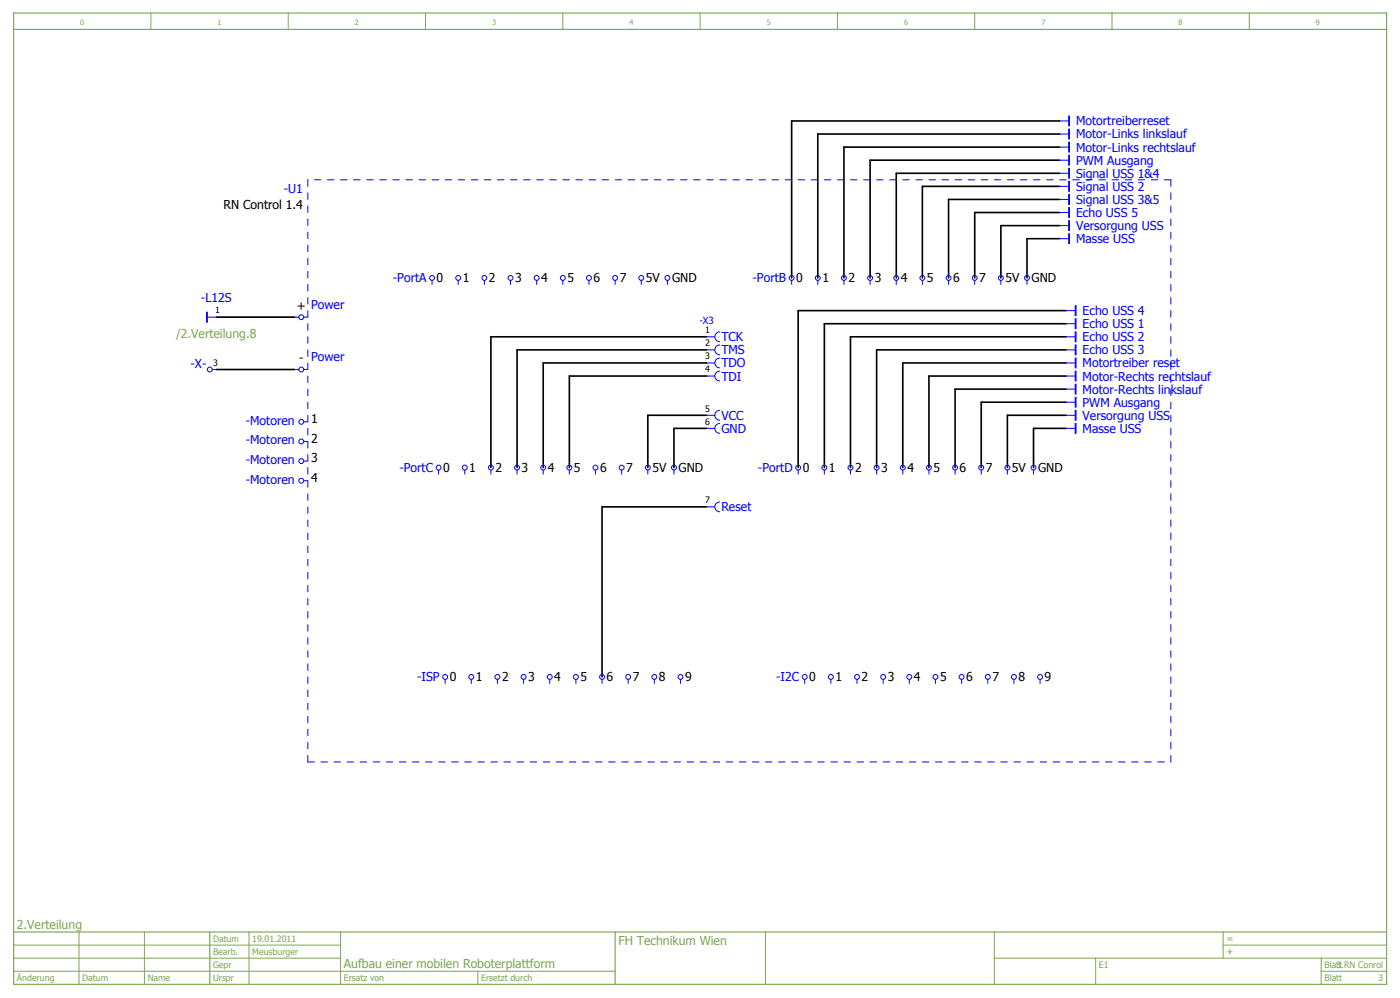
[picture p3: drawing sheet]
<svg xmlns="http://www.w3.org/2000/svg" width="428mm" height="305mm" viewBox="0 0 428 305" stroke-linecap="round" stroke-linejoin="round" font-family="sans-serif">
<g fill="none" stroke="#7ca552" stroke-width=".31">
<path d="M46.2 4v5M88.2 4v5M130.2 4v5M172.2 4v5M214.2 4v5M256.2 4v5M298.2 4v5M340.2 4v5M382.2 4v5M4.2 297h184M4.2 293h100M4.2 289h100"/>
<path d="M24.2 285v16M44.2 285v16M76.2 285v16M104.2 285v16M146.2 297v4M234.2 285v16M304.2 293h120M304.2 285v16M335.2 293v8M374.2 289h50M374.2 285v8M404.2 297h20"/>
<path d="M404.2 293v8"/>
</g>
<path d="M4.2 9h420M4.2 4h420v297h-420zM4.2 285h420M64.2 285v16M188.2 285v16" fill="none" stroke="#7ca552" stroke-width=".35"/>
<path d="M66.2 97h24M66.2 113h24" fill="none" stroke="#f00" stroke-width=".31"/>
<g fill="none" stroke="#000" stroke-width=".5">
<path d="M324.2 37h-82v48M324.2 41h-74v44M324.2 45h-66v40M324.2 49h-58v36M324.2 53h-50v32M324.2 57h-42v28M324.2 61h-34v24M324.2 65h-26v20M324.2 69h-18v16M324.2 73h-10v12M66.2 97h24M326.2 95h-82v48"/>
<path d="M326.2 99h-74v44M66.2 113h24M216.2 103h-66v40M216.2 107h-58v36M216.2 111h-50v32M216.2 115h-42v28M326.2 103h-66v40M326.2 107h-58v36M326.2 111h-50v32M326.2 115h-42v28M326.2 119h-34v24M216.2 127h-18v16"/>
<path d="M216.2 131h-10v12M326.2 123h-26v20M326.2 127h-18v16M326.2 131h-10v12M216.2 155h-32v52"/>
</g>
<g fill="none" stroke="#00f" stroke-width=".31">
<path d="M324.2 37h2.7M324.2 57h2.7M324.2 53h2.7M324.2 49h2.7M324.2 41h2.7M324.2 45h2.7M324.2 73h2.7M324.2 69h2.7M324.2 65h2.7M324.2 61h2.7M63.4 97h2.8M90.2 97h1.2"/>
<path d="M92.9 97h1.3M132.2 85.7v1.3M140.2 85.7v1.3M148.2 85.7v1.3M156.2 85.7v1.3M164.2 85.7v1.3M172.2 85.7v1.3M180.2 85.7v1.3M188.2 85.7v1.3M196.2 85.7v1.3M204.2 85.7v1.3M242.2 85.7v1.3"/>
<path d="M250.2 85.7v1.3M258.2 85.7v1.3M266.2 85.7v1.3M274.2 85.7v1.3M282.2 85.7v1.3M290.2 85.7v1.3M298.2 85.7v1.3M306.2 85.7v1.3M314.2 85.7v1.3M326.2 99h2.7M326.2 95h2.7M64.9 113h1.3"/>
<path d="M90.2 113h1.2M92.9 113h1.3M216.2 115h2.5M216.2 111h2.5M216.2 107h2.5M216.2 103h2.5M220.2 101.5a1.5 1.5 0 0 0-1.5 1.5 1.5 1.5 0 0 0 1.5 1.5M220.2 105.5a1.5 1.5 0 0 0-1.5 1.5 1.5 1.5 0 0 0 1.5 1.5M220.2 109.5a1.5 1.5 0 0 0-1.5 1.5 1.5 1.5 0 0 0 1.5 1.5M220.2 113.5a1.5 1.5 0 0 0-1.5 1.5 1.5 1.5 0 0 0 1.5 1.5M326.2 119h2.7M326.2 115h2.7"/>
<path d="M326.2 111h2.7M326.2 107h2.7M326.2 103h2.7M92.9 129h1.3M92.9 135h1.3M216.2 131h2.5M216.2 127h2.5M220.2 125.5a1.5 1.5 0 0 0-1.5 1.5 1.5 1.5 0 0 0 1.5 1.5M220.2 129.5a1.5 1.5 0 0 0-1.5 1.5 1.5 1.5 0 0 0 1.5 1.5M326.2 131h2.7M326.2 127h2.7M326.2 123h2.7"/>
<path d="M92.9 147h1.3M92.9 141h1.3M134.2 143.7v1.3M142.2 143.7v1.3M150.2 143.7v1.3M158.2 143.7v1.3M166.2 143.7v1.3M174.2 143.7v1.3M182.2 143.7v1.3M190.2 143.7v1.3M198.2 143.7v1.3M206.2 143.7v1.3"/>
<path d="M216.2 155h2.5M220.2 153.5a1.5 1.5 0 0 0-1.5 1.5 1.5 1.5 0 0 0 1.5 1.5M244.2 143.7v1.3M252.2 143.7v1.3M260.2 143.7v1.3M268.2 143.7v1.3M276.2 143.7v1.3M284.2 143.7v1.3M292.2 143.7v1.3M300.2 143.7v1.3M308.2 143.7v1.3M316.2 143.7v1.3"/>
<path d="M136.2 207.7v1.3M144.2 207.7v1.3M152.2 207.7v1.3M160.2 207.7v1.3M168.2 207.7v1.3M176.2 207.7v1.3M184.2 207.7v1.3M192.2 207.7v1.3M200.2 207.7v1.3M208.2 207.7v1.3M246.2 207.7v1.3M254.2 207.7v1.3"/>
<path d="M262.2 207.7v1.3M270.2 207.7v1.3M278.2 207.7v1.3M286.2 207.7v1.3M294.2 207.7v1.3M302.2 207.7v1.3M310.2 207.7v1.3M318.2 207.7v1.3"/>
<circle cx="92.2" cy="97" r=".75"/>
<circle cx="132.2" cy="85" r=".75"/>
<circle cx="140.2" cy="85" r=".75"/>
<circle cx="148.2" cy="85" r=".75"/>
<circle cx="156.2" cy="85" r=".75"/>
<circle cx="164.2" cy="85" r=".75"/>
<circle cx="172.2" cy="85" r=".75"/>
<circle cx="180.2" cy="85" r=".75"/>
<circle cx="188.2" cy="85" r=".75"/>
<circle cx="196.2" cy="85" r=".75"/>
<circle cx="204.2" cy="85" r=".75"/>
<circle cx="242.2" cy="85" r=".75"/>
<circle cx="250.2" cy="85" r=".75"/>
<circle cx="258.2" cy="85" r=".75"/>
<circle cx="266.2" cy="85" r=".75"/>
<circle cx="274.2" cy="85" r=".75"/>
<circle cx="282.2" cy="85" r=".75"/>
<circle cx="290.2" cy="85" r=".75"/>
<circle cx="298.2" cy="85" r=".75"/>
<circle cx="306.2" cy="85" r=".75"/>
<circle cx="314.2" cy="85" r=".75"/>
<circle cx="64.2" cy="113" r=".75"/>
<circle cx="92.2" cy="113" r=".75"/>
<circle cx="92.2" cy="129" r=".75"/>
<circle cx="92.2" cy="135" r=".75"/>
<circle cx="92.2" cy="147" r=".75"/>
<circle cx="92.2" cy="141" r=".75"/>
<circle cx="134.2" cy="143" r=".75"/>
<circle cx="142.2" cy="143" r=".75"/>
<circle cx="150.2" cy="143" r=".75"/>
<circle cx="158.2" cy="143" r=".75"/>
<circle cx="166.2" cy="143" r=".75"/>
<circle cx="174.2" cy="143" r=".75"/>
<circle cx="182.2" cy="143" r=".75"/>
<circle cx="190.2" cy="143" r=".75"/>
<circle cx="198.2" cy="143" r=".75"/>
<circle cx="206.2" cy="143" r=".75"/>
<circle cx="244.2" cy="143" r=".75"/>
<circle cx="252.2" cy="143" r=".75"/>
<circle cx="260.2" cy="143" r=".75"/>
<circle cx="268.2" cy="143" r=".75"/>
<circle cx="276.2" cy="143" r=".75"/>
<circle cx="284.2" cy="143" r=".75"/>
<circle cx="292.2" cy="143" r=".75"/>
<circle cx="300.2" cy="143" r=".75"/>
<circle cx="308.2" cy="143" r=".75"/>
<circle cx="316.2" cy="143" r=".75"/>
<circle cx="136.2" cy="207" r=".75"/>
<circle cx="144.2" cy="207" r=".75"/>
<circle cx="152.2" cy="207" r=".75"/>
<circle cx="160.2" cy="207" r=".75"/>
<circle cx="168.2" cy="207" r=".75"/>
<circle cx="176.2" cy="207" r=".75"/>
<circle cx="184.2" cy="207" r=".75"/>
<circle cx="192.2" cy="207" r=".75"/>
<circle cx="200.2" cy="207" r=".75"/>
<circle cx="208.2" cy="207" r=".75"/>
<circle cx="246.2" cy="207" r=".75"/>
<circle cx="254.2" cy="207" r=".75"/>
<circle cx="262.2" cy="207" r=".75"/>
<circle cx="270.2" cy="207" r=".75"/>
<circle cx="278.2" cy="207" r=".75"/>
<circle cx="286.2" cy="207" r=".75"/>
<circle cx="294.2" cy="207" r=".75"/>
<circle cx="302.2" cy="207" r=".75"/>
<circle cx="310.2" cy="207" r=".75"/>
<circle cx="318.2" cy="207" r=".75"/>
</g>
<g fill="#00f" stroke="#00f" stroke-width=".31">
<path d="M63.2 95.5h.2v3h-.2z"/>
<path d="M328.9 129.5h.3v3h-.3z"/>
<path d="M328.9 125.5h.3v3h-.3z"/>
<path d="M328.9 121.5h.3v3h-.3z"/>
<path d="M328.9 117.5h.3v3h-.3z"/>
<path d="M328.9 113.5h.3v3h-.3z"/>
<path d="M328.9 109.5h.3v3h-.3z"/>
<path d="M328.9 105.5h.3v3h-.3z"/>
<path d="M328.9 101.5h.3v3h-.3z"/>
<path d="M328.9 97.5h.3v3h-.3z"/>
<path d="M328.9 93.5h.3v3h-.3z"/>
<path d="M326.9 71.5h.3v3h-.3z"/>
<path d="M326.9 67.5h.3v3h-.3z"/>
<path d="M326.9 63.5h.3v3h-.3z"/>
<path d="M326.9 59.5h.3v3h-.3z"/>
<path d="M326.9 55.5h.3v3h-.3z"/>
<path d="M326.9 51.5h.3v3h-.3z"/>
<path d="M326.9 47.5h.3v3h-.3z"/>
<path d="M326.9 35.5h.3v3h-.3z"/>
<path d="M326.9 39.5h.3v3h-.3z"/>
<path d="M326.9 43.5h.3v3h-.3z"/>
</g>
<path d="M94.2 55v178M358.2 55h-264M94.2 233h264M358.2 233v-178" fill="none" stroke="#00f" stroke-width=".31" stroke-dasharray="2 2"/>
<g font-size="3.7" fill="#00f">
<text x="329.2" y="38.3">Motortreiberreset</text>
<text x="329.2" y="42.3">Motor-Links linkslauf</text>
<text x="329.2" y="46.3">Motor-Links rechtslauf</text>
<text x="329.2" y="50.3">PWM Ausgang</text>
<text x="86.8" y="59">-U1</text>
<text x="329.2" y="58.3">Signal USS 2</text>
<text x="329.2" y="54.3">Signal USS 1&amp;4</text>
<text x="329.2" y="62.3">Signal USS 3&amp;5</text>
<text x="329.2" y="70.3">Versorgung USS</text>
<text x="329.2" y="66.3">Echo USS 5</text>
<text x="329.2" y="74.3">Masse USS</text>
<text x="120.2" y="86.3">-PortA</text>
<text x="230.2" y="86.3">-PortB</text>
<text x="61.5" y="92.2">-L12S</text>
<text x="95.2" y="94.3">Power</text>
<text x="331.2" y="100.3">Echo USS 1</text>
<text x="331.2" y="96.3">Echo USS 4</text>
<text x="220.7" y="104.3">TCK</text>
<text x="331.2" y="104.3">Echo USS 2</text>
<text x="58.3" y="112.5">-X-</text>
<text x="95.2" y="110.3">Power</text>
<text x="220.7" y="108.3">TMS</text>
<text x="220.7" y="112.3">TDO</text>
<text x="331.2" y="112.3">Motortreiber reset</text>
<text x="331.2" y="108.3">Echo USS 3</text>
<text x="220.7" y="116.3">TDI</text>
<text x="331.2" y="116.3">Motor-Rechts rechtslauf</text>
<text x="331.2" y="124.3">PWM Ausgang</text>
<text x="331.2" y="120.3">Motor-Rechts linkslauf</text>
<text x="75.2" y="129.8">-Motoren</text>
<text x="220.7" y="128.3">VCC</text>
<text x="331.2" y="128.3">Versorgung USS</text>
<text x="75.2" y="135.8">-Motoren</text>
<text x="220.7" y="132.3">GND</text>
<text x="331.2" y="132.3">Masse USS</text>
<text x="75.2" y="141.8">-Motoren</text>
<text x="75.2" y="147.8">-Motoren</text>
<text x="122.2" y="144.3">-PortC</text>
<text x="231.9" y="144.3">-PortD</text>
<text x="220.7" y="156.3">Reset</text>
<text x="127.6" y="208.3">-ISP</text>
<text x="237.4" y="208.3">-I2C</text>
</g>
<g font-size="3.7">
<text x="68.4" y="64">RN Control 1.4</text>
<text x="133.6" y="86.3">0</text>
<text x="141.6" y="86.3">1</text>
<text x="149.6" y="86.3">2</text>
<text x="157.6" y="86.3">3</text>
<text x="165.6" y="86.3">4</text>
<text x="173.6" y="86.3">5</text>
<text x="181.6" y="86.3">6</text>
<text x="189.6" y="86.3">7</text>
<text x="197.6" y="86.3">5V</text>
<text x="205.6" y="86.3">GND</text>
<text x="243.6" y="86.3">0</text>
<text x="251.6" y="86.3">1</text>
<text x="259.6" y="86.3">2</text>
<text x="267.6" y="86.3">3</text>
<text x="275.6" y="86.3">4</text>
<text x="283.6" y="86.3">5</text>
<text x="291.6" y="86.3">6</text>
<text x="299.6" y="86.3">7</text>
<text x="307.6" y="86.3">5V</text>
<text x="315.6" y="86.3">GND</text>
<text x="90.8" y="94.8">+</text>
<text x="91.5" y="110.8">-</text>
<text x="95.2" y="129.3">1</text>
<text x="95.2" y="135.3">2</text>
<text x="95.2" y="141.3">3</text>
<text x="95.2" y="147.3">4</text>
<text x="135.6" y="144.3">0</text>
<text x="143.6" y="144.3">1</text>
<text x="151.6" y="144.3">2</text>
<text x="159.6" y="144.3">3</text>
<text x="167.6" y="144.3">4</text>
<text x="175.6" y="144.3">5</text>
<text x="183.6" y="144.3">6</text>
<text x="191.6" y="144.3">7</text>
<text x="199.6" y="144.3">5V</text>
<text x="207.6" y="144.3">GND</text>
<text x="245.6" y="144.3">0</text>
<text x="253.6" y="144.3">1</text>
<text x="261.6" y="144.3">2</text>
<text x="269.6" y="144.3">3</text>
<text x="277.6" y="144.3">4</text>
<text x="285.6" y="144.3">5</text>
<text x="293.6" y="144.3">6</text>
<text x="301.6" y="144.3">7</text>
<text x="309.6" y="144.3">5V</text>
<text x="317.6" y="144.3">GND</text>
<text x="137.6" y="208.3">0</text>
<text x="145.6" y="208.3">1</text>
<text x="153.6" y="208.3">2</text>
<text x="161.6" y="208.3">3</text>
<text x="169.6" y="208.3">4</text>
<text x="177.6" y="208.3">5</text>
<text x="185.6" y="208.3">6</text>
<text x="193.6" y="208.3">7</text>
<text x="201.6" y="208.3">8</text>
<text x="209.6" y="208.3">9</text>
<text x="247.6" y="208.3">0</text>
<text x="255.6" y="208.3">1</text>
<text x="263.6" y="208.3">2</text>
<text x="271.6" y="208.3">3</text>
<text x="279.6" y="208.3">4</text>
<text x="287.6" y="208.3">5</text>
<text x="295.6" y="208.3">6</text>
<text x="303.6" y="208.3">7</text>
<text x="311.6" y="208.3">8</text>
<text x="319.6" y="208.3">9</text>
</g>
<g font-size="3.7" fill="#7ca552">
<text x="53.9" y="103.5">/2.Verteilung.8</text>
<text x="5.2" y="284">2.Verteilung</text>
<text x="189.2" y="289">FH Technikum Wien</text>
<text x="105.2" y="296">Aufbau einer mobilen Roboterplattform</text>
</g>
<text font-size="3" fill="#00f" x="213.9" y="99">-X3</text>
<g font-size="3" fill="#7ca552">
<text x="375.2" y="288">=</text>
<text x="375.2" y="292">+</text>
</g>
<g font-size="2.7">
<text x="65.8" y="95.8">1</text>
<text x="215.7" y="101.8">1</text>
<text x="215.7" y="105.8">2</text>
<text x="65.2" y="112">3</text>
<text x="215.7" y="109.8">3</text>
<text x="215.7" y="113.8">4</text>
<text x="215.7" y="125.8">5</text>
<text x="215.7" y="129.8">6</text>
<text x="215.7" y="153.8">7</text>
</g>
<g font-size="2.7" fill="#7ca552">
<text x="65.2" y="288">Datum</text>
<text x="77.2" y="288">19.01.2011</text>
<text x="65.2" y="292">Bearb.</text>
<text x="77.2" y="292">Meusburger</text>
<text x="5.2" y="300">Änderung</text>
<text x="25.2" y="300">Datum</text>
<text x="45.2" y="300">Name</text>
<text x="65.2" y="300">Urspr</text>
<text x="65.2" y="296">Gepr</text>
<text x="105.2" y="300">Ersatz von</text>
<text x="147.2" y="300">Ersetzt durch</text>
<text x="336.2" y="296">E1</text>
<text x="405.2" y="296">Blatt</text>
<text x="405.2" y="300">Blatt</text>
<text x="408.9" y="296">3.RN Conrol</text>
<text x="421.7" y="300">3</text>
</g>
<g font-size="2.2" fill="#7ca552">
<text x="24.6" y="7.5">0</text>
<text x="66.6" y="7.5">1</text>
<text x="108.6" y="7.5">2</text>
<text x="150.6" y="7.5">3</text>
<text x="192.6" y="7.5">4</text>
<text x="234.6" y="7.5">5</text>
<text x="276.6" y="7.5">6</text>
<text x="318.6" y="7.5">7</text>
<text x="360.6" y="7.5">8</text>
<text x="402.6" y="7.5">9</text>
</g>
</svg>
